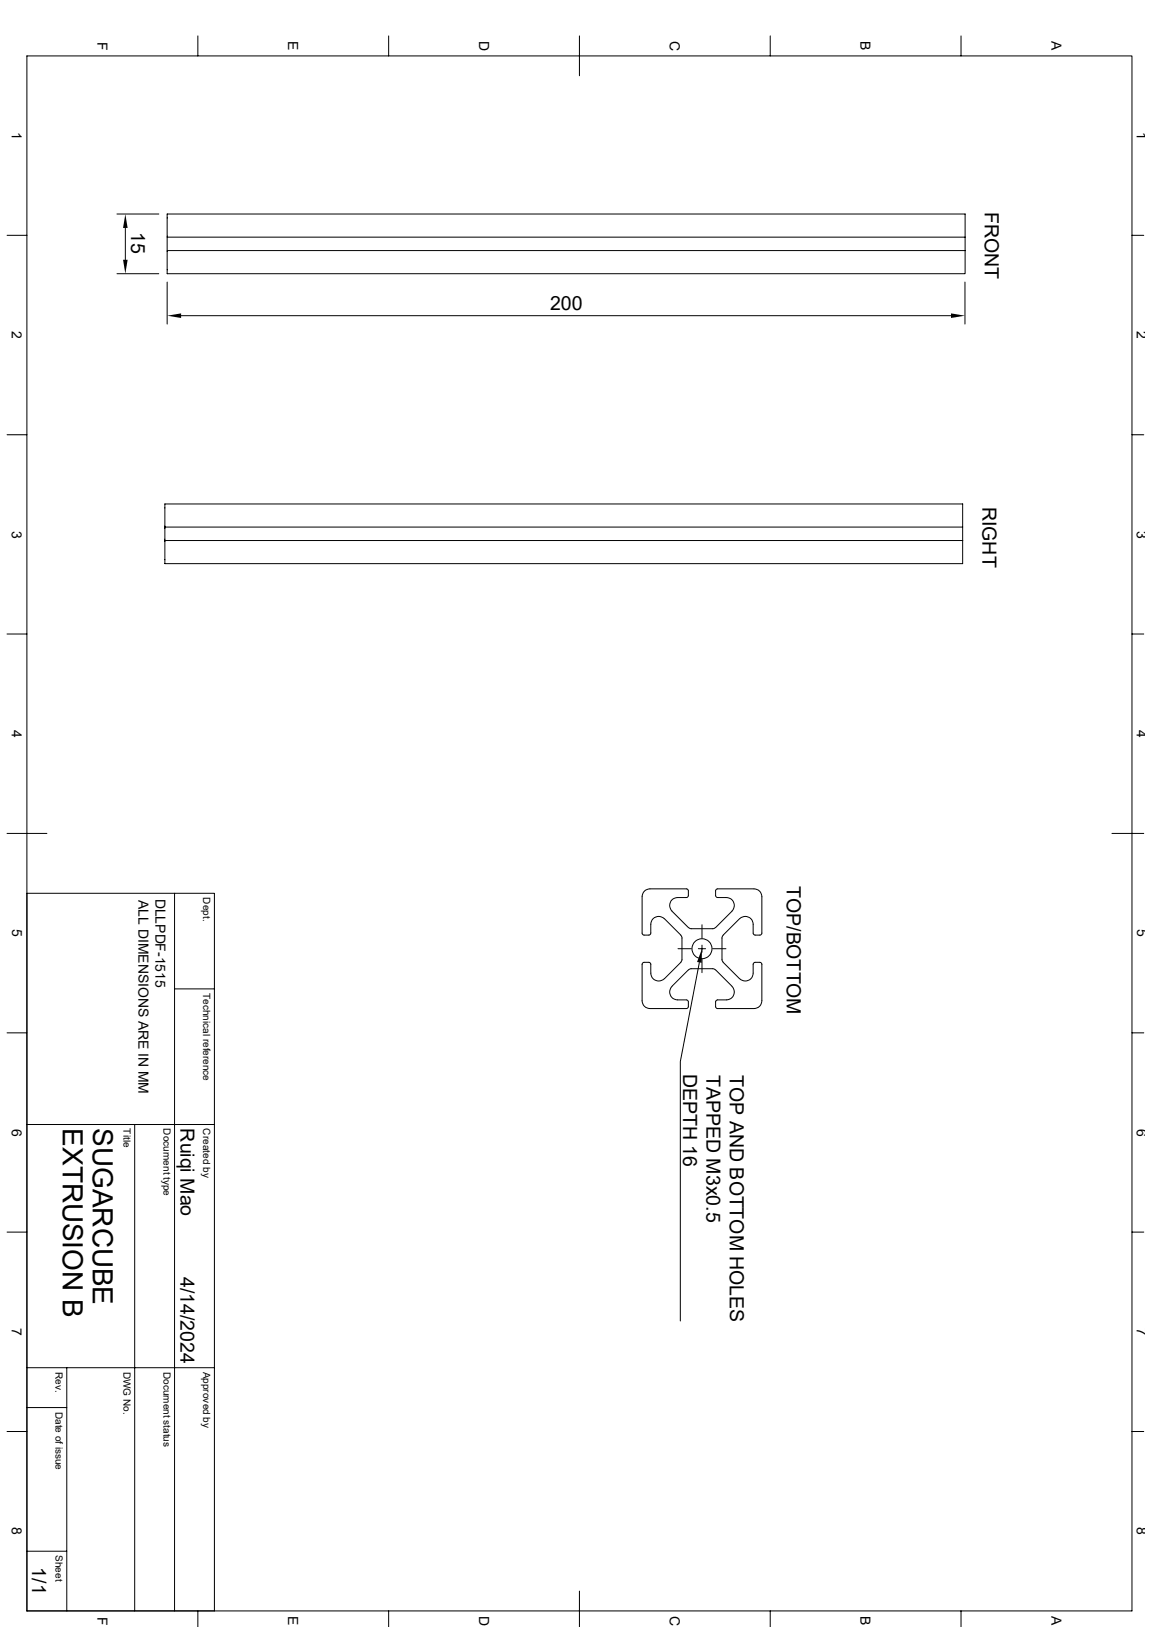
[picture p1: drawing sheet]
<svg xmlns="http://www.w3.org/2000/svg" width="297mm" height="420mm" viewBox="0 0 297 420" stroke-linecap="round" stroke-linejoin="round" font-family="sans-serif">
<g fill="none" stroke="#000" stroke-width=".26">
<path d="M6.9 14.4h285.2v401.4h-285.2zM51.1 9.3v5.1M100.3 9.3v5.1M149.5 9.3v10.3M198.8 9.3v5.1M248 9.3v5.1M30.2 55.2h10.8M32.3 58.8v8.3M1.8 60.7h5.1M30.2 70.7h10.8M43.1 72.8v10.9M43.1 61.2v-6h205.9v15.5h-205.9v-6"/>
<path d="M249 72.8v10.9M249 61.2h-205.9v3.5h205.9M292.1 60.7h3M46.7 81.5h198.7M1.8 112.2h5.1M292.1 112.2h3M42.5 139.5v6h205.9v-6M42.5 136.1v-6h205.9v9.4M42.5 136.1v3.4M42.5 139.5h205.9M42.5 136.1h205.9M1.8 163.7h5.1"/>
<path d="M292.1 163.7h3M1.8 215.1h10.3M286.9 215.1h8.2M6.9 230.6h48.4v185.2M45 230.6v185.2M171.4 237.2l4.3 4.2 .3 .5v6l-.3 .5M173.4 235.2a2.05 2.05 0 0 1-.4-2.2 2.05 2.05 0 0 1 1.8-1.3l2.5-.1 .3-.4v-1.5l-.5-.3h-9.4a2.02 2.02 0 0 0-2 2.1v9.4l.3 .4 1.4 .1 .5-.3v-2.5a2.05 2.05 0 0 1 1.3-1.9 2.05 2.05 0 0 1 2.2 .5M173.4 235.2l4.2 4.2M181.1 238.7v3.4M188.9 235.2l-4.3 4.2-.5 .3h-5.9l-.5-.3M188.9 235.2a2.05 2.05 0 0 0 .4-2.2 2.05 2.05 0 0 0-1.8-1.3l-2.5-.1-.3-.4v-1.5l.5-.3h9.4a2.02 2.02 0 0 1 2 2.1v9.4l-.3 .4-1.4 .1-.5-.3v-2.5a2.05 2.05 0 0 0-1.3-1.9 2.05 2.05 0 0 0-2.2 .5M190.8 237.2l-4.2 4.2-.3 .5v6l.3 .5"/>
<path d="M45 255.3h10.3M171.4 252.6a2.05 2.05 0 0 1-2.2 .5 2.05 2.05 0 0 1-1.3-1.9v-2.5l-.5-.3-1.4 .1-.3 .4v9.4a2.02 2.02 0 0 0 2 2h9.4l.5-.2v-1.5l-.3-.5h-2.5a2.05 2.05 0 0 1-1.8-1.3 2.05 2.05 0 0 1 .4-2.2M175 244.9h3.4M175.7 248.4l-4.3 4.2M177.6 250.4l-4.2 4.2M177.7 250.4l.5-.3h5.9l.5 .3 4.3 4.2M180.2 244.9h1.9M180.5 248.5l-4.9 25.5v67M181.1 244v1.8M181.1 247.6v3.5M183.9 244.9h3.4M186.6 248.4l4.2 4.2"/>
<path d="M190.9 252.6a2.05 2.05 0 0 0 2.2 .5 2.05 2.05 0 0 0 1.3-1.9v-2.5l.5-.3 1.4 .1 .3 .4v9.4a2.02 2.02 0 0 1-2 2h-9.4l-.5-.2v-1.5l.3-.5h2.5a2.05 2.05 0 0 0 1.8-1.3 2.05 2.05 0 0 0-.4-2.2M1.8 266.6h5.1M292.1 266.6h3M6.9 290.3h48.4M34.8 290.3v125.5M1.8 318.1h5.1M292.1 318.1h3M6.9 353.1h48.4M17.2 353.1v62.7M1.8 369.5h5.1M6.9 363.3h10.3M292.1 369.5h3"/>
<path d="M6.9 400.4h10.3M51.1 415.8v4.1M100.3 415.8v4.1M149.5 410.7v9.2M198.8 415.8v4.1M248 415.8v4.1"/>
<circle cx="181.1" cy="244.9" r="2.58"/>
</g>
<path d="M32.3 55.2l.6 3.6h-1.2zM31.7 67.1h1.2l-.6 3.6zM43.1 81.5l3.6-.6v1.2zM245.4 80.9l3.6 .6-3.6 .6zM181.1 244.9v3.6l-1.2-.2z" fill="#000"/>
<g font-size="7.2">
<text x="16.2" y="291.3" transform="rotate(90 16.2 291.3)">EXTRUSION B</text>
<text x="23.9" y="291.3" transform="rotate(90 23.9 291.3)">SUGARCUBE</text>
</g>
<g font-size="5">
<text x="33.8" y="60" transform="rotate(90 33.8 60)">15</text>
<text x="254.1" y="54.7" transform="rotate(90 254.1 54.7)">FRONT</text>
<text x="141.9" y="80">200</text>
<text x="253.5" y="130.8" transform="rotate(90 253.5 130.8)">RIGHT</text>
<text x="203.1" y="228.7" transform="rotate(90 203.1 228.7)">TOP/BOTTOM</text>
<text x="176.3" y="277.2" transform="rotate(90 176.3 277.2)">DEPTH 16</text>
<text x="182.3" y="277.5" transform="rotate(90 182.3 277.5)">TAPPED M3x0.5</text>
<text x="188.3" y="277.5" transform="rotate(90 188.3 277.5)">TOP AND BOTTOM HOLES</text>
<text x="46.6" y="291.3" transform="rotate(90 46.6 291.3)">Ruiqi Mao</text>
<text x="46.6" y="329.6" transform="rotate(90 46.6 329.6)">4/14/2024</text>
<text x="8.3" y="404.6" transform="rotate(90 8.3 404.6)">1/1</text>
</g>
<g font-size="3.6">
<text x="25.1" y="10.8" transform="rotate(90 25.1 10.8)">F</text>
<text x="74.4" y="10.7" transform="rotate(90 74.4 10.7)">E</text>
<text x="123.6" y="10.5" transform="rotate(90 123.6 10.5)">D</text>
<text x="172.8" y="10.5" transform="rotate(90 172.8 10.5)">C</text>
<text x="222.1" y="10.7" transform="rotate(90 222.1 10.7)">B</text>
<text x="271.3" y="10.7" transform="rotate(90 271.3 10.7)">A</text>
<text x="3.1" y="34" transform="rotate(90 3.1 34)">1</text>
<text x="293.4" y="34" transform="rotate(90 293.4 34)">1</text>
<text x="3.1" y="85.5" transform="rotate(90 3.1 85.5)">2</text>
<text x="293.4" y="85.5" transform="rotate(90 293.4 85.5)">2</text>
<text x="3.1" y="136.9" transform="rotate(90 3.1 136.9)">3</text>
<text x="293.4" y="136.9" transform="rotate(90 293.4 136.9)">3</text>
<text x="3.1" y="188.4" transform="rotate(90 3.1 188.4)">4</text>
<text x="293.4" y="188.4" transform="rotate(90 293.4 188.4)">4</text>
<text x="35.7" y="232.2" transform="rotate(90 35.7 232.2)">ALL DIMENSIONS ARE IN MM</text>
<text x="40.1" y="231.9" transform="rotate(90 40.1 231.9)">DLLPDF-1515</text>
<text x="3.1" y="239.9" transform="rotate(90 3.1 239.9)">5</text>
<text x="293.4" y="239.9" transform="rotate(90 293.4 239.9)">5</text>
<text x="3.1" y="291.3" transform="rotate(90 3.1 291.3)">6</text>
<text x="293.4" y="291.3" transform="rotate(90 293.4 291.3)">6</text>
<text x="3.1" y="342.8" transform="rotate(90 3.1 342.8)">7</text>
<text x="293.4" y="342.8" transform="rotate(90 293.4 342.8)">7</text>
<text x="3.1" y="394.3" transform="rotate(90 3.1 394.3)">8</text>
<text x="293.4" y="394.3" transform="rotate(90 293.4 394.3)">8</text>
<text x="25.1" y="417.3" transform="rotate(90 25.1 417.3)">F</text>
<text x="74.4" y="417.2" transform="rotate(90 74.4 417.2)">E</text>
<text x="123.6" y="417.1" transform="rotate(90 123.6 417.1)">D</text>
<text x="172.8" y="417.1" transform="rotate(90 172.8 417.1)">C</text>
<text x="222.1" y="417.2" transform="rotate(90 222.1 417.2)">B</text>
<text x="271.3" y="417.2" transform="rotate(90 271.3 417.2)">A</text>
</g>
<g font-size="2.6">
<text x="52.5" y="231.6" transform="rotate(90 52.5 231.6)">Dept.</text>
<text x="52.5" y="256.3" transform="rotate(90 52.5 256.3)">Technical reference</text>
<text x="31.9" y="291.3" transform="rotate(90 31.9 291.3)">Title</text>
<text x="42.2" y="291.3" transform="rotate(90 42.2 291.3)">Document type</text>
<text x="52.5" y="291.3" transform="rotate(90 52.5 291.3)">Created by</text>
<text x="14.4" y="354.1" transform="rotate(90 14.4 354.1)">Rev.</text>
<text x="31.9" y="354.1" transform="rotate(90 31.9 354.1)">DWG No.</text>
<text x="42.2" y="354.1" transform="rotate(90 42.2 354.1)">Document status</text>
<text x="52.5" y="354.1" transform="rotate(90 52.5 354.1)">Approved by</text>
<text x="14.4" y="364.4" transform="rotate(90 14.4 364.4)">Date of issue</text>
<text x="14.4" y="401.4" transform="rotate(90 14.4 401.4)">Sheet</text>
</g>
</svg>
